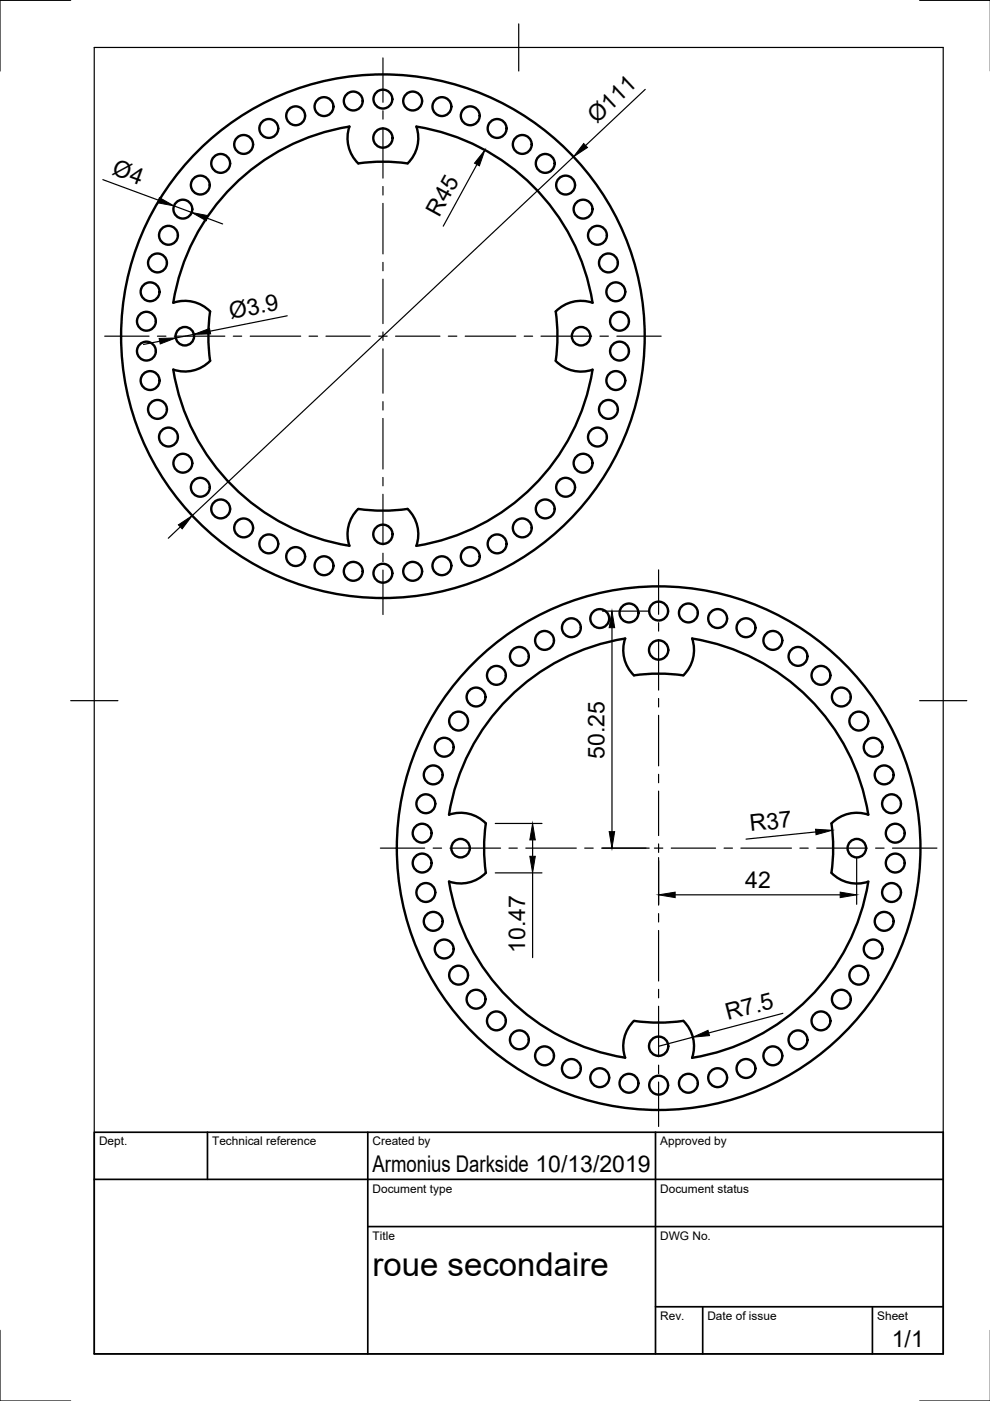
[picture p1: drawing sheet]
<svg xmlns="http://www.w3.org/2000/svg" width="210mm" height="297mm" viewBox="0 0 210 297" stroke-linecap="round" stroke-linejoin="round" font-family="sans-serif">
<!-- layer: Visible -->
<g fill="none" stroke="#000" stroke-width=".51">
<path d="M44.5 66a37 37 0 0 0 0 10.5M44.6 76.5a7.5 7.5 0 0 1-7.8 1.9 45 45 0 0 0 37.3 37.3 7.5 7.5 0 0 1 1.8-7.8 37.2 37.2 0 0 0 10.5 0 7.5 7.5 0 0 1 1.9 7.8 45 45 0 0 0 37.3-37.3 7.5 7.5 0 0 1-7.8-1.9M44.6 66a7.5 7.5 0 0 0-7.8-1.8 45 45 0 0 1 37.3-37.4 7.5 7.5 0 0 0 1.8 7.8 37.2 37.2 0 0 1 10.5 0 7.5 7.5 0 0 0 1.9-7.8 45 45 0 0 1 37.3 37.4 7.5 7.5 0 0 0-7.8 1.8 37 37 0 0 1 0 10.5M103 174.6a37 37 0 0 0 0 10.4M103 174.6a7.5 7.5 0 0 0-7.8-1.9 45 45 0 0 1 37.4-37.3 7.5 7.5 0 0 0 1.8 7.8 37.2 37.2 0 0 1 10.5 0 7.5 7.5 0 0 0 1.8-7.8 45 45 0 0 1 37.4 37.3 7.5 7.5 0 0 0-7.8 1.9M176.3 174.6a37.3 37.3 0 0 1 0 10.5 7.5 7.5 0 0 0 7.8 1.8 45 45 0 0 1-37.4 37.4 7.5 7.5 0 0 0-1.8-7.9 37.2 37.2 0 0 1-10.5 0 7.5 7.5 0 0 0-1.8 7.9 45 45 0 0 1-37.4-37.4 7.5 7.5 0 0 0 7.8-1.9"/>
<circle cx="42.5" cy="39.2" r="2"/>
<circle cx="46.8" cy="34.6" r="2"/>
<circle cx="51.7" cy="30.6" r="2"/>
<circle cx="57" cy="27.2" r="2"/>
<circle cx="62.7" cy="24.5" r="2"/>
<circle cx="68.7" cy="22.6" r="2"/>
<circle cx="74.9" cy="21.4" r="2"/>
<circle cx="81.2" cy="29.3" r="2.04"/>
<circle cx="81.2" cy="21" r="2"/>
<circle cx="87.5" cy="21.4" r="2"/>
<circle cx="93.7" cy="22.6" r="2"/>
<circle cx="99.7" cy="24.5" r="2"/>
<circle cx="105.4" cy="27.2" r="2"/>
<circle cx="110.7" cy="30.6" r="2"/>
<circle cx="115.6" cy="34.6" r="2"/>
<circle cx="119.9" cy="39.2" r="2"/>
<circle cx="33.4" cy="55.7" r="2"/>
<circle cx="35.7" cy="49.9" r="2"/>
<circle cx="38.8" cy="44.3" r="2"/>
<circle cx="123.6" cy="44.3" r="2"/>
<circle cx="126.7" cy="49.9" r="2"/>
<circle cx="129" cy="55.7" r="2"/>
<circle cx="31" cy="74.4" r="2"/>
<circle cx="31" cy="68.1" r="2"/>
<circle cx="31.8" cy="61.9" r="2"/>
<circle cx="39.2" cy="71.3" r="1.96"/>
<circle cx="81.2" cy="71.3" r="55.5"/>
<circle cx="123.2" cy="71.3" r="1.96"/>
<circle cx="130.6" cy="61.9" r="2"/>
<circle cx="131.3" cy="68.1" r="2"/>
<circle cx="131.3" cy="74.4" r="2"/>
<circle cx="31.8" cy="80.7" r="2"/>
<circle cx="33.4" cy="86.8" r="2"/>
<circle cx="35.7" cy="92.7" r="2"/>
<circle cx="38.8" cy="98.2" r="2"/>
<circle cx="123.6" cy="98.2" r="2"/>
<circle cx="126.7" cy="92.7" r="2"/>
<circle cx="129" cy="86.8" r="2"/>
<circle cx="130.6" cy="80.7" r="2"/>
<circle cx="42.5" cy="103.3" r="2"/>
<circle cx="46.8" cy="107.9" r="2"/>
<circle cx="51.7" cy="111.9" r="2"/>
<circle cx="57" cy="115.3" r="2"/>
<circle cx="62.7" cy="118" r="2"/>
<circle cx="68.7" cy="119.9" r="2"/>
<circle cx="81.2" cy="113.3" r="2.04"/>
<circle cx="93.7" cy="119.9" r="2"/>
<circle cx="99.7" cy="118" r="2"/>
<circle cx="105.4" cy="115.3" r="2"/>
<circle cx="110.7" cy="111.9" r="2"/>
<circle cx="115.6" cy="107.9" r="2"/>
<circle cx="119.9" cy="103.3" r="2"/>
<circle cx="74.9" cy="121.1" r="2"/>
<circle cx="81.2" cy="121.5" r="2"/>
<circle cx="87.5" cy="121.1" r="2"/>
<circle cx="110.1" cy="139.2" r="2"/>
<circle cx="115.5" cy="135.8" r="2"/>
<circle cx="121.1" cy="133.1" r="2"/>
<circle cx="127.2" cy="131.1" r="2"/>
<circle cx="133.4" cy="130" r="2"/>
<circle cx="139.6" cy="137.8" r="2.04"/>
<circle cx="139.6" cy="129.6" r="2"/>
<circle cx="146" cy="130" r="2"/>
<circle cx="152.2" cy="131.1" r="2"/>
<circle cx="158.2" cy="133.1" r="2"/>
<circle cx="163.9" cy="135.8" r="2"/>
<circle cx="169.2" cy="139.2" r="2"/>
<circle cx="94.2" cy="158.4" r="2"/>
<circle cx="97.2" cy="152.9" r="2"/>
<circle cx="100.9" cy="147.8" r="2"/>
<circle cx="105.3" cy="143.2" r="2"/>
<circle cx="174.1" cy="143.2" r="2"/>
<circle cx="178.4" cy="147.8" r="2"/>
<circle cx="182.1" cy="152.9" r="2"/>
<circle cx="185.1" cy="158.4" r="2"/>
<circle cx="89.5" cy="176.7" r="2"/>
<circle cx="90.3" cy="170.4" r="2"/>
<circle cx="91.9" cy="164.3" r="2"/>
<circle cx="97.7" cy="179.8" r="1.96"/>
<circle cx="139.7" cy="179.8" r="55.5"/>
<circle cx="181.7" cy="179.8" r="1.96"/>
<circle cx="187.5" cy="164.3" r="2"/>
<circle cx="189" cy="170.4" r="2"/>
<circle cx="189.8" cy="176.7" r="2"/>
<circle cx="89.5" cy="183" r="2"/>
<circle cx="90.3" cy="189.2" r="2"/>
<circle cx="91.9" cy="195.3" r="2"/>
<circle cx="187.5" cy="195.3" r="2"/>
<circle cx="189" cy="189.2" r="2"/>
<circle cx="189.8" cy="183" r="2"/>
<circle cx="94.2" cy="201.2" r="2"/>
<circle cx="97.2" cy="206.8" r="2"/>
<circle cx="100.9" cy="211.9" r="2"/>
<circle cx="105.3" cy="216.4" r="2"/>
<circle cx="174.1" cy="216.4" r="2"/>
<circle cx="178.4" cy="211.9" r="2"/>
<circle cx="182.1" cy="206.8" r="2"/>
<circle cx="185.1" cy="201.2" r="2"/>
<circle cx="110.1" cy="220.5" r="2"/>
<circle cx="115.5" cy="223.9" r="2"/>
<circle cx="121.1" cy="226.5" r="2"/>
<circle cx="127.2" cy="228.5" r="2"/>
<circle cx="133.4" cy="229.7" r="2"/>
<circle cx="139.6" cy="221.8" r="2.04"/>
<circle cx="139.6" cy="230.1" r="2"/>
<circle cx="146" cy="229.7" r="2"/>
<circle cx="152.2" cy="228.5" r="2"/>
<circle cx="158.2" cy="226.5" r="2"/>
<circle cx="163.9" cy="223.9" r="2"/>
<circle cx="169.2" cy="220.5" r="2"/>
</g>
<!-- layer: Border -->
<path d="M15 .1h-15v15M20 10.1h180v276.9h-180zM110 5.1v10M195 .1h15M15 148.6h10M195 148.6h10M0 282.1v14.9h15M195 297h15" fill="none" stroke="#000" stroke-width=".25"/>
<!-- layer: TitleBlock -->
<path d="M20 240.1h180v46.9h-180zM20 250h180M44 240.1v9.9M78 240.1v46.9M139 240.1v46.9M78 260.1h122M139 277.1h61M149 277.1v9.9M185 277.1v9.9" fill="none" stroke="#000" stroke-width=".36"/>
<!-- layer: Center Lines -->
<g fill="none" stroke="#000" stroke-width=".25">
<path d="M81.2 12.3v9.4M81.2 23.5v1.8M81.2 27.1v10.7M81.2 39.5v1.8M81.2 43.1v10.7M81.2 55.6v1.8M81.2 59.2v9.4M22.2 71.3h9.4M33.4 71.3h1.8M37 71.3h10.7M49.5 71.3h1.7M53 71.3h10.8"/>
<path d="M65.5 71.3h1.8M69.1 71.3h9.4M80.3 71.3h1.8M81.2 70.4v1.8M81.2 74v9.4M83.9 71.3h9.4M95.1 71.3h1.8M98.6 71.3h10.7M111.1 71.3h1.8M114.7 71.3h10.7M127.2 71.3h1.8M130.8 71.3h9.4"/>
<path d="M81.2 85.2v1.7M81.2 88.7v10.7M81.2 101.2v1.8M81.2 104.8v10.7M81.2 117.3v1.8M81.2 120.9v9.4M139.6 120.8v9.4M139.6 132v1.8M139.6 135.6v10.7M139.6 148.1v1.8M139.6 151.7v10.7M80.6 179.8h9.4"/>
<path d="M91.8 179.8h1.8M95.4 179.8h10.7M107.9 179.8h1.8M111.5 179.8h10.7M124 179.8h1.8M127.6 179.8h9.4M138.7 179.8h1.8M139.6 164.2v1.8M139.6 167.7v9.5M139.6 178.9v1.8M142.3 179.8h9.4M153.5 179.8h1.8"/>
<path d="M157.1 179.8h10.7M169.6 179.8h1.8M173.2 179.8h10.7M185.7 179.8h1.8M189.2 179.8h9.4M139.6 182.5v9.4M139.6 193.7v1.8M139.6 197.3v10.7M139.6 209.8v1.8M139.6 213.3v10.8M139.6 225.8v1.8M139.6 229.4v9.4"/>
</g>
<!-- layer: Dimensions -->
<g fill="none" stroke="#000" stroke-width=".25">
<path d="M136.8 19l-12.6 11.8M21.8 38.1l11.8 4.3M101.1 34.9l-7.1 13M121.6 33.2l-80.8 76.1M36.9 43.7l3.7 1.3M43.9 46.3l3.3 1.2M33.8 72.4l-3.4 .6M41.1 70.9l-3.8 .8M60.9 67l-16.4 3.2M38.2 111.7l-2.5 2.4M127.7 129.6h9.9M129.8 133.1v43.2"/>
<path d="M105 174.6h9.9M112.9 178.1v3.5M127.7 179.8h9.9M173 176.4l-14.8 1.5M105 185.1h9.9M112.9 185.1v17.9M139.6 181.8v9.9M143.2 189.7h34.9M181.6 181.8v9.9M146.9 219.9l-7.3 1.9M166 214.8l-15.7 4.2"/>
</g>
<g fill="#000" stroke="#000" stroke-width=".21">
<path d="M102.8 31.8l-1.2 3.4-1-.6zM123.8 30.4l.8 .9-3 1.9zM33.8 41.9l3.1 1.8-3.5-.7zM40.6 45l3.5 .7-.4 1.1zM33.7 71.8l3.6-.1-3.3 1.2zM41.1 70.9l3.3-1.3 .3 1.2zM37.8 111.3l3-2-2.2 2.8zM129.8 129.6l.5 3.5h-1.1zM112.9 174.6l.6 3.5h-1.2zM129.2 176.3h1.1l-.5 3.5zM172.9 175.8l3.5 .2-3.4 1zM112.3 181.6h1.2l-.6 3.5z"/>
<path d="M139.6 189.7l3.6-.5v1.1zM178.1 189.2l3.5 .5-3.5 .6zM146.9 219.9l3.2-1.5 .3 1.2z"/>
</g>
<text font-size="7" x="79" y="270.6">roue secondaire</text>
<g font-size="4.9">
<text x="126.5" y="26.4" transform="rotate(-43 126.5 26.4)">Ø111</text>
<text x="23.6" y="37" transform="rotate(20 23.6 37)">Ø4</text>
<text x="93.1" y="46.2" transform="rotate(-61 93.1 46.2)">R45</text>
<text x="48.9" y="67.7" transform="rotate(-11 48.9 67.7)">Ø3.9</text>
<text x="128.2" y="160.8" transform="rotate(-90 128.2 160.8)">50.25</text>
<text x="159.1" y="176.2" transform="rotate(-6 159.1 176.2)">R37</text>
<text x="158" y="188.2">42</text>
<text x="111.4" y="202.1" transform="rotate(-90 111.4 202.1)">10.47</text>
<text x="154.3" y="216.3" transform="rotate(-15 154.3 216.3)">R7.5</text>
<text x="79" y="248.5">Armonius Darkside 10/13/2019</text>
<text x="189.1" y="285.7">1/1</text>
</g>
<g font-size="2.5">
<text x="21" y="242.9">Dept.</text>
<text x="45" y="242.9">Technical reference</text>
<text x="79" y="242.9">Created by</text>
<text x="140" y="242.9">Approved by</text>
<text x="79" y="252.8">Document type</text>
<text x="140" y="252.8">Document status</text>
<text x="79" y="262.9">Title</text>
<text x="140" y="262.9">DWG No.</text>
<text x="140" y="279.9">Rev.</text>
<text x="150" y="279.9">Date of issue</text>
<text x="186" y="279.9">Sheet</text>
</g>
</svg>
